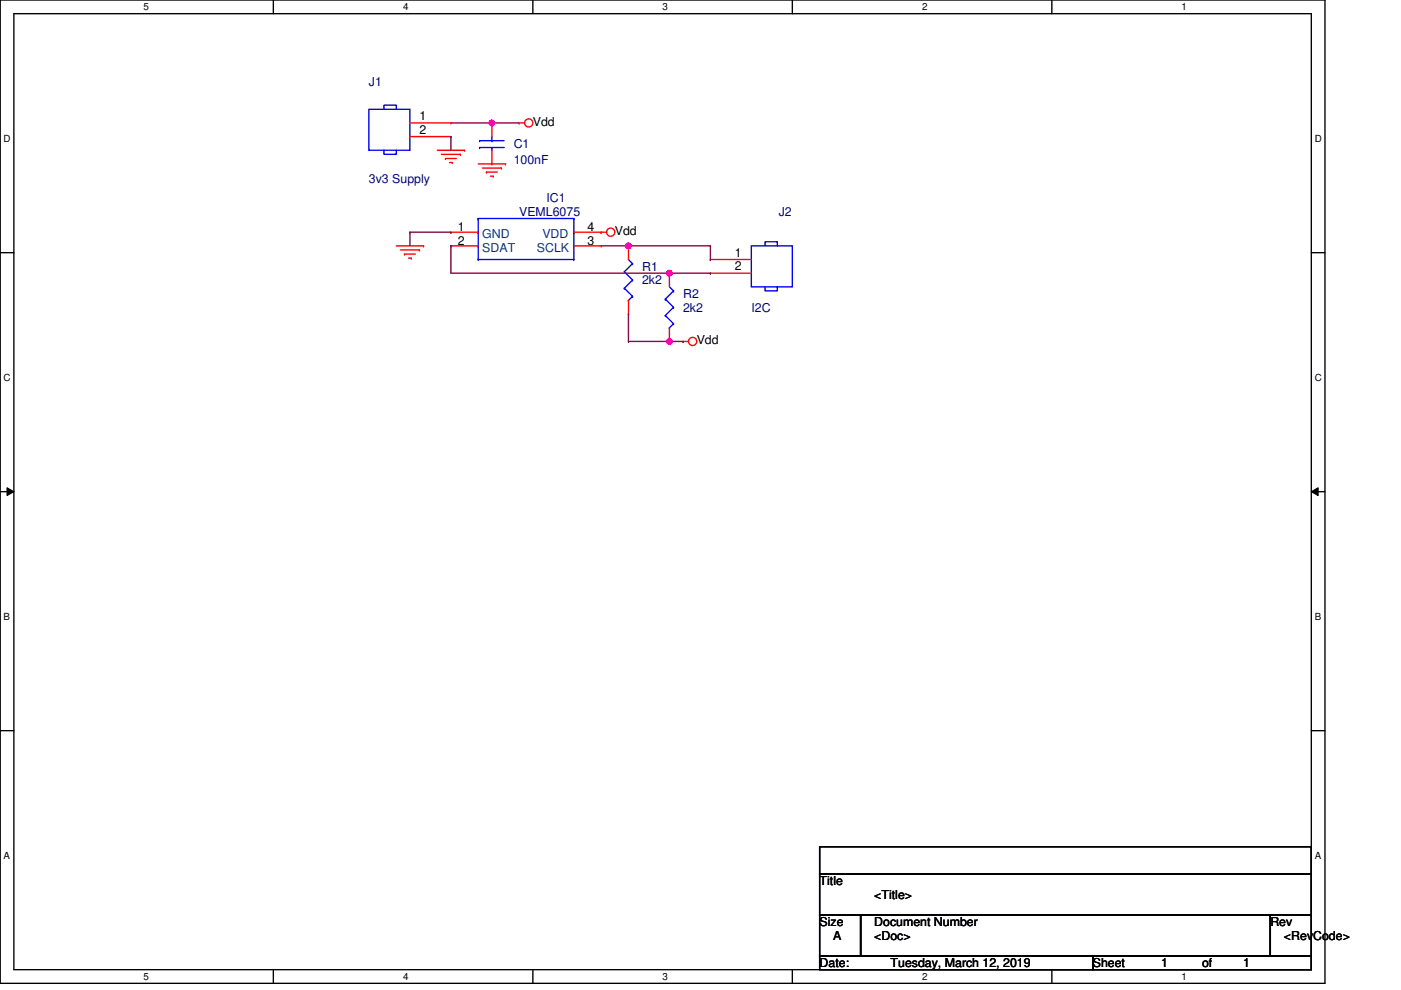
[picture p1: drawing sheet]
<svg xmlns="http://www.w3.org/2000/svg" width="297mm" height="210mm" viewBox="0 0 297 210" stroke-linecap="round" stroke-linejoin="round" font-family="sans-serif">
<path d="M0 0h280.9v208.5h-280.9zM2.9 2.9h275.1v202.7h-275.1z" fill="none" stroke="#000" stroke-width=".29"/>
<g fill="#fff">
<path d="M30.4 .3h1.2v2.3h-1.2z"/>
<path d="M30.4 205.9h1.2v2.3h-1.2z"/>
</g>
<path d="M58 0v2.9M58 205.6v2.9" fill="none" stroke="#000" stroke-width=".29"/>
<g fill="#fff">
<path d="M85.5 .3h1.1v2.3h-1.1z"/>
<path d="M85.5 205.9h1.1v2.3h-1.1z"/>
</g>
<path d="M113 0v2.9M113 205.6v2.9" fill="none" stroke="#000" stroke-width=".29"/>
<g fill="#fff">
<path d="M140.5 .3h1.1v2.3h-1.1z"/>
<path d="M140.5 205.9h1.1v2.3h-1.1z"/>
</g>
<path d="M168 0v2.9M168 205.6v2.9" fill="none" stroke="#000" stroke-width=".29"/>
<g fill="#fff">
<path d="M195.5 .3h1.2v2.3h-1.2z"/>
<path d="M195.5 205.9h1.2v2.3h-1.2z"/>
</g>
<path d="M223 0v2.9M223 205.6v2.9" fill="none" stroke="#000" stroke-width=".29"/>
<g fill="#fff">
<path d="M250.5 .3h1.2v2.3h-1.2z"/>
<path d="M250.5 205.9h1.2v2.3h-1.2z"/>
<path d="M.8 28.2h1.5v2.4h-1.5z"/>
<path d="M278.7 28.2h1.5v2.4h-1.5z"/>
<path d="M.8 78.9h1.5v2.3h-1.5z"/>
<path d="M278.7 78.9h1.5v2.3h-1.5z"/>
</g>
<path d="M0 53.6h2.9M278 53.6h2.9" fill="none" stroke="#000" stroke-width=".29"/>
<g fill="#fff">
<path d="M.8 129.6h1.4v2.3h-1.4z"/>
<path d="M278.7 129.6h1.4v2.3h-1.4z"/>
</g>
<path d="M0 104.2h2.9M278 104.2h2.9" fill="none" stroke="#000" stroke-width=".29"/>
<path d="M1.5 103.4l1.4 .8-1.4 .9zM278 104.2l1.5-.8v1.7z" fill="#000"/>
<path d="M1.5 103.4l1.4 .8-1.4 .9zM278 104.2l1.5-.8v1.7z" fill="none" stroke="#000" stroke-width=".21"/>
<g fill="#fff">
<path d="M.8 180.3h1.4v2.3h-1.4z"/>
<path d="M278.7 180.3h1.4v2.3h-1.4z"/>
</g>
<path d="M0 154.9h2.9M278 154.9h2.9M173.8 179.5h104.2v5.8h-104.2zM173.8 194h8.7v8.7h-8.7zM173.8 185.3h104.2v8.7h-104.2zM182.5 194h86.8v8.7h-86.8zM269.3 194h8.7v8.7h-8.7zM173.8 202.7h57.9v2.9h-57.9zM231.7 202.7h46.3v2.9h-46.3z" fill="none" stroke="#000" stroke-width=".29"/>
<g fill="none" stroke="#f00" stroke-width=".29">
<path d="M86.9 26.1h8.7M86.9 29h8.7M92.7 31.9h5.8M93.6 32.7h4M94.4 33.6h.1M94.4 33.6h2.4M95.3 34.5h.6M95.6 26.1h.1M95.6 29h.1M95.9 34.5h.1M97.6 32.7h.1M98.5 31.9h.1"/>
<path d="M101.4 34.8h5.8M102.3 35.6h4M103.1 36.5h.1M103.1 36.5h2.3M104 37.4h.6M104.3 34.8h.1M104.3 26.1h.1M104.3 26.1v2.9M104.3 31.9v2.9M104.6 37.4h.1M106.3 35.6h.1M107.2 34.8h.1"/>
<path d="M110.1 26.1h1.1M110.1 26.1h.1M84 52.1h5.8M84.9 53h4M85.8 53.9h.1M85.8 53.9h2.3M86.6 54.7h.6M87.2 54.7h.1M88.9 53h.1M89.8 52.1h.1M95.6 49.2h.1M95.6 52.1h.1"/>
<path d="M95.6 52.1h5.8M95.6 49.2h5.8M121.7 52.1h5.8M127.5 49.2h.1M127.5 52.1h.1M128.6 49.2h-6.9M133.2 52.1h.1M133.2 52.1v2.9M141.9 57.9h.1M141.9 57.9v2.9M150.6 55h.1M150.6 57.9h.1"/>
<path d="M150.6 55h8.7M150.6 57.9h8.7M133.2 66.6h.1M133.2 63.7v2.9M141.9 72.4h.1M141.9 69.5v2.9M144.8 72.4h.1M144.8 72.4h1.2"/>
<circle cx="112.1" cy="26.1" r=".87"/>
<circle cx="129.5" cy="49.2" r=".87"/>
<circle cx="146.8" cy="72.4" r=".87"/>
</g>
<g fill="none" stroke="#00f" stroke-width=".29">
<path d="M78.2 23.2h8.7v8.7h-8.7zM81.4 23.2v-.9h2.6v.9M81.4 31.9v.8h2.6v-.8M101.7 29.8h.1M101.7 31.3h.1M101.7 29.8h5.2M101.7 31.3h5.2M104.3 31.3h.1M104.3 29.8h.1M104.3 29v.8M104.3 31.3v.6M101.4 55h.1"/>
<path d="M101.4 46.3h.1M101.4 49.2h.1M101.4 52.1h.1M101.4 46.3v8.7M101.4 46.3h20.3M101.4 55h20.3M121.7 46.3h.1M121.7 55h.1M121.7 49.2h.1M121.7 52.1h.1M121.7 46.3v8.7M132.4 57.6l1.7 1.8"/>
<path d="M132.4 57.6h.1M133.2 55l.9 .9M134.1 55.9h.1M134.1 59.4h.1M134.1 55.9l-1.7 1.7M134.1 59.4l-1.7 1.7M159.3 52.1h8.7v8.7h-8.7zM162.2 52.1v-.8h2.6v.8M132.4 61.1l1.7 1.7M132.4 61.1h.1M133.2 63.7h.1M134.1 62.8h.1"/>
<path d="M134.1 62.8l-.9 .9M141.1 63.4h.1M141.1 66.9h.1M141.1 63.4l1.7 1.8M141.1 66.9l1.7 1.7M141.9 60.8l.9 .9M141.9 69.5h.1M142.8 61.7h.1M142.8 65.2h.1M142.8 68.6h.1M142.8 61.7l-1.7 1.7M142.8 65.2l-1.7 1.7"/>
<path d="M142.8 68.6l-.9 .9M162.2 60.8v.9h2.6v-.9"/>
</g>
<path d="M95.6 29h.1M95.6 29v2.9M95.6 52.1h.1M95.6 52.1v5.8h55M127.5 52.1h5.7M133.2 52.1h.1M141.9 57.9h.1M150.6 55h.1M150.6 57.9h.1M150.6 52.1v2.9" fill="none" stroke="#7f0040" stroke-width=".29"/>
<circle cx="141.9" cy="57.9" r=".58" fill="#f0f"/>
<circle cx="141.9" cy="57.9" r=".58" fill="none" stroke="#f0f" stroke-width=".29"/>
<path d="M133.2 52.1h17.4M150.6 52.1h.1" fill="none" stroke="#7f0040" stroke-width=".29"/>
<circle cx="133.2" cy="52.1" r=".58" fill="#f0f"/>
<circle cx="133.2" cy="52.1" r=".58" fill="none" stroke="#f0f" stroke-width=".29"/>
<path d="M95.6 26.1h14.5M104.3 26.1h.1M86.9 49.2h.1M86.9 49.2v2.9M86.9 49.2h8.7M95.6 49.2h.1M133.2 72.4h.1M133.2 66.6v5.8M133.2 72.4h8.7M141.9 72.4h.1" fill="none" stroke="#7f0040" stroke-width=".29"/>
<circle cx="104.3" cy="26.1" r=".58" fill="#f0f"/>
<circle cx="104.3" cy="26.1" r=".58" fill="none" stroke="#f0f" stroke-width=".29"/>
<path d="M141.9 72.4h2.9M144.8 72.4h.1" fill="none" stroke="#7f0040" stroke-width=".29"/>
<circle cx="141.9" cy="72.4" r=".58" fill="#f0f"/>
<circle cx="141.9" cy="72.4" r=".58" fill="none" stroke="#f0f" stroke-width=".29"/>
<circle cx="141.9" cy="57.9" r=".58" fill="#f0f"/>
<circle cx="141.9" cy="57.9" r=".58" fill="none" stroke="#f0f" stroke-width=".29"/>
<circle cx="133.2" cy="52.1" r=".58" fill="#f0f"/>
<circle cx="133.2" cy="52.1" r=".58" fill="none" stroke="#f0f" stroke-width=".29"/>
<circle cx="104.3" cy="26.1" r=".58" fill="#f0f"/>
<circle cx="104.3" cy="26.1" r=".58" fill="none" stroke="#f0f" stroke-width=".29"/>
<circle cx="141.9" cy="72.4" r=".58" fill="#f0f"/>
<circle cx="141.9" cy="72.4" r=".58" fill="none" stroke="#f0f" stroke-width=".29"/>
<g font-size="2.6" fill="#00007f">
<text x="78.2" y="18.3">J1</text>
<text x="108.9" y="31.3">C1</text>
<text x="108.9" y="34.8">100nF</text>
<text x="78.2" y="38.8">3v3 Supply</text>
<text x="110.1" y="45.8">VEML6075</text>
<text x="115.9" y="42.9">IC1</text>
<text x="165.1" y="45.8">J2</text>
<text x="136.1" y="57.4">R1</text>
<text x="136.1" y="60.3">2k2</text>
<text x="144.8" y="63.2">R2</text>
<text x="144.8" y="66.1">2k2</text>
<text x="159.3" y="66.1">I2C</text>
</g>
<g font-size="2.6">
<text x="88.9" y="25.5">1</text>
<text x="88.9" y="28.4">2</text>
<text x="113" y="26.7">Vdd</text>
<text x="97" y="49">1</text>
<text x="97" y="51.9">2</text>
<text x="124.6" y="51.9">3</text>
<text x="124.6" y="49">4</text>
<text x="130.3" y="49.8">Vdd</text>
<text x="155.8" y="54.4">1</text>
<text x="155.8" y="57.3">2</text>
<text x="147.7" y="73">Vdd</text>
<text x="173.8" y="187.7">Title</text>
<text x="185.4" y="190.6">&lt;Title&gt;</text>
<text x="173.8" y="196.4">Size</text>
<text x="185.4" y="196.4">Document Number</text>
<text x="269.3" y="196.4">Rev</text>
<text x="176.7" y="199.3">A</text>
<text x="185.4" y="199.3">&lt;Doc&gt;</text>
<text x="272.2" y="199.3">&lt;RevCode&gt;</text>
<text x="173.8" y="205.1">Date:</text>
<text x="188.8" y="205.1">Tuesday, March 12, 2019</text>
<text x="231.7" y="205.1">Sheet</text>
<text x="246.2" y="205.1">1</text>
<text x="254.9" y="205.1">of</text>
<text x="263.5" y="205.1">1</text>
</g>
<g font-size="2.6" fill="#00407f">
<text x="102.3" y="50.4">GND</text>
<text x="102.3" y="53.3">SDAT</text>
<text x="113.8" y="53.3">SCLK</text>
<text x="115" y="50.4">VDD</text>
</g>
<g font-size="2.1">
<text x="30.4" y="2.2">5</text>
<text x="85.5" y="2.2">4</text>
<text x="140.5" y="2.2">3</text>
<text x="195.5" y="2.2">2</text>
<text x="250.5" y="2.2">1</text>
<text x=".8" y="30.1">D</text>
<text x="278.7" y="30.1">D</text>
<text x=".8" y="80.8">C</text>
<text x="278.7" y="80.8">C</text>
<text x=".8" y="131.5">B</text>
<text x="278.7" y="131.5">B</text>
<text x=".8" y="182.1">A</text>
<text x="278.7" y="182.1">A</text>
<text x="30.4" y="207.8">5</text>
<text x="85.5" y="207.8">4</text>
<text x="140.5" y="207.8">3</text>
<text x="195.5" y="207.8">2</text>
<text x="250.5" y="207.8">1</text>
</g>
</svg>
